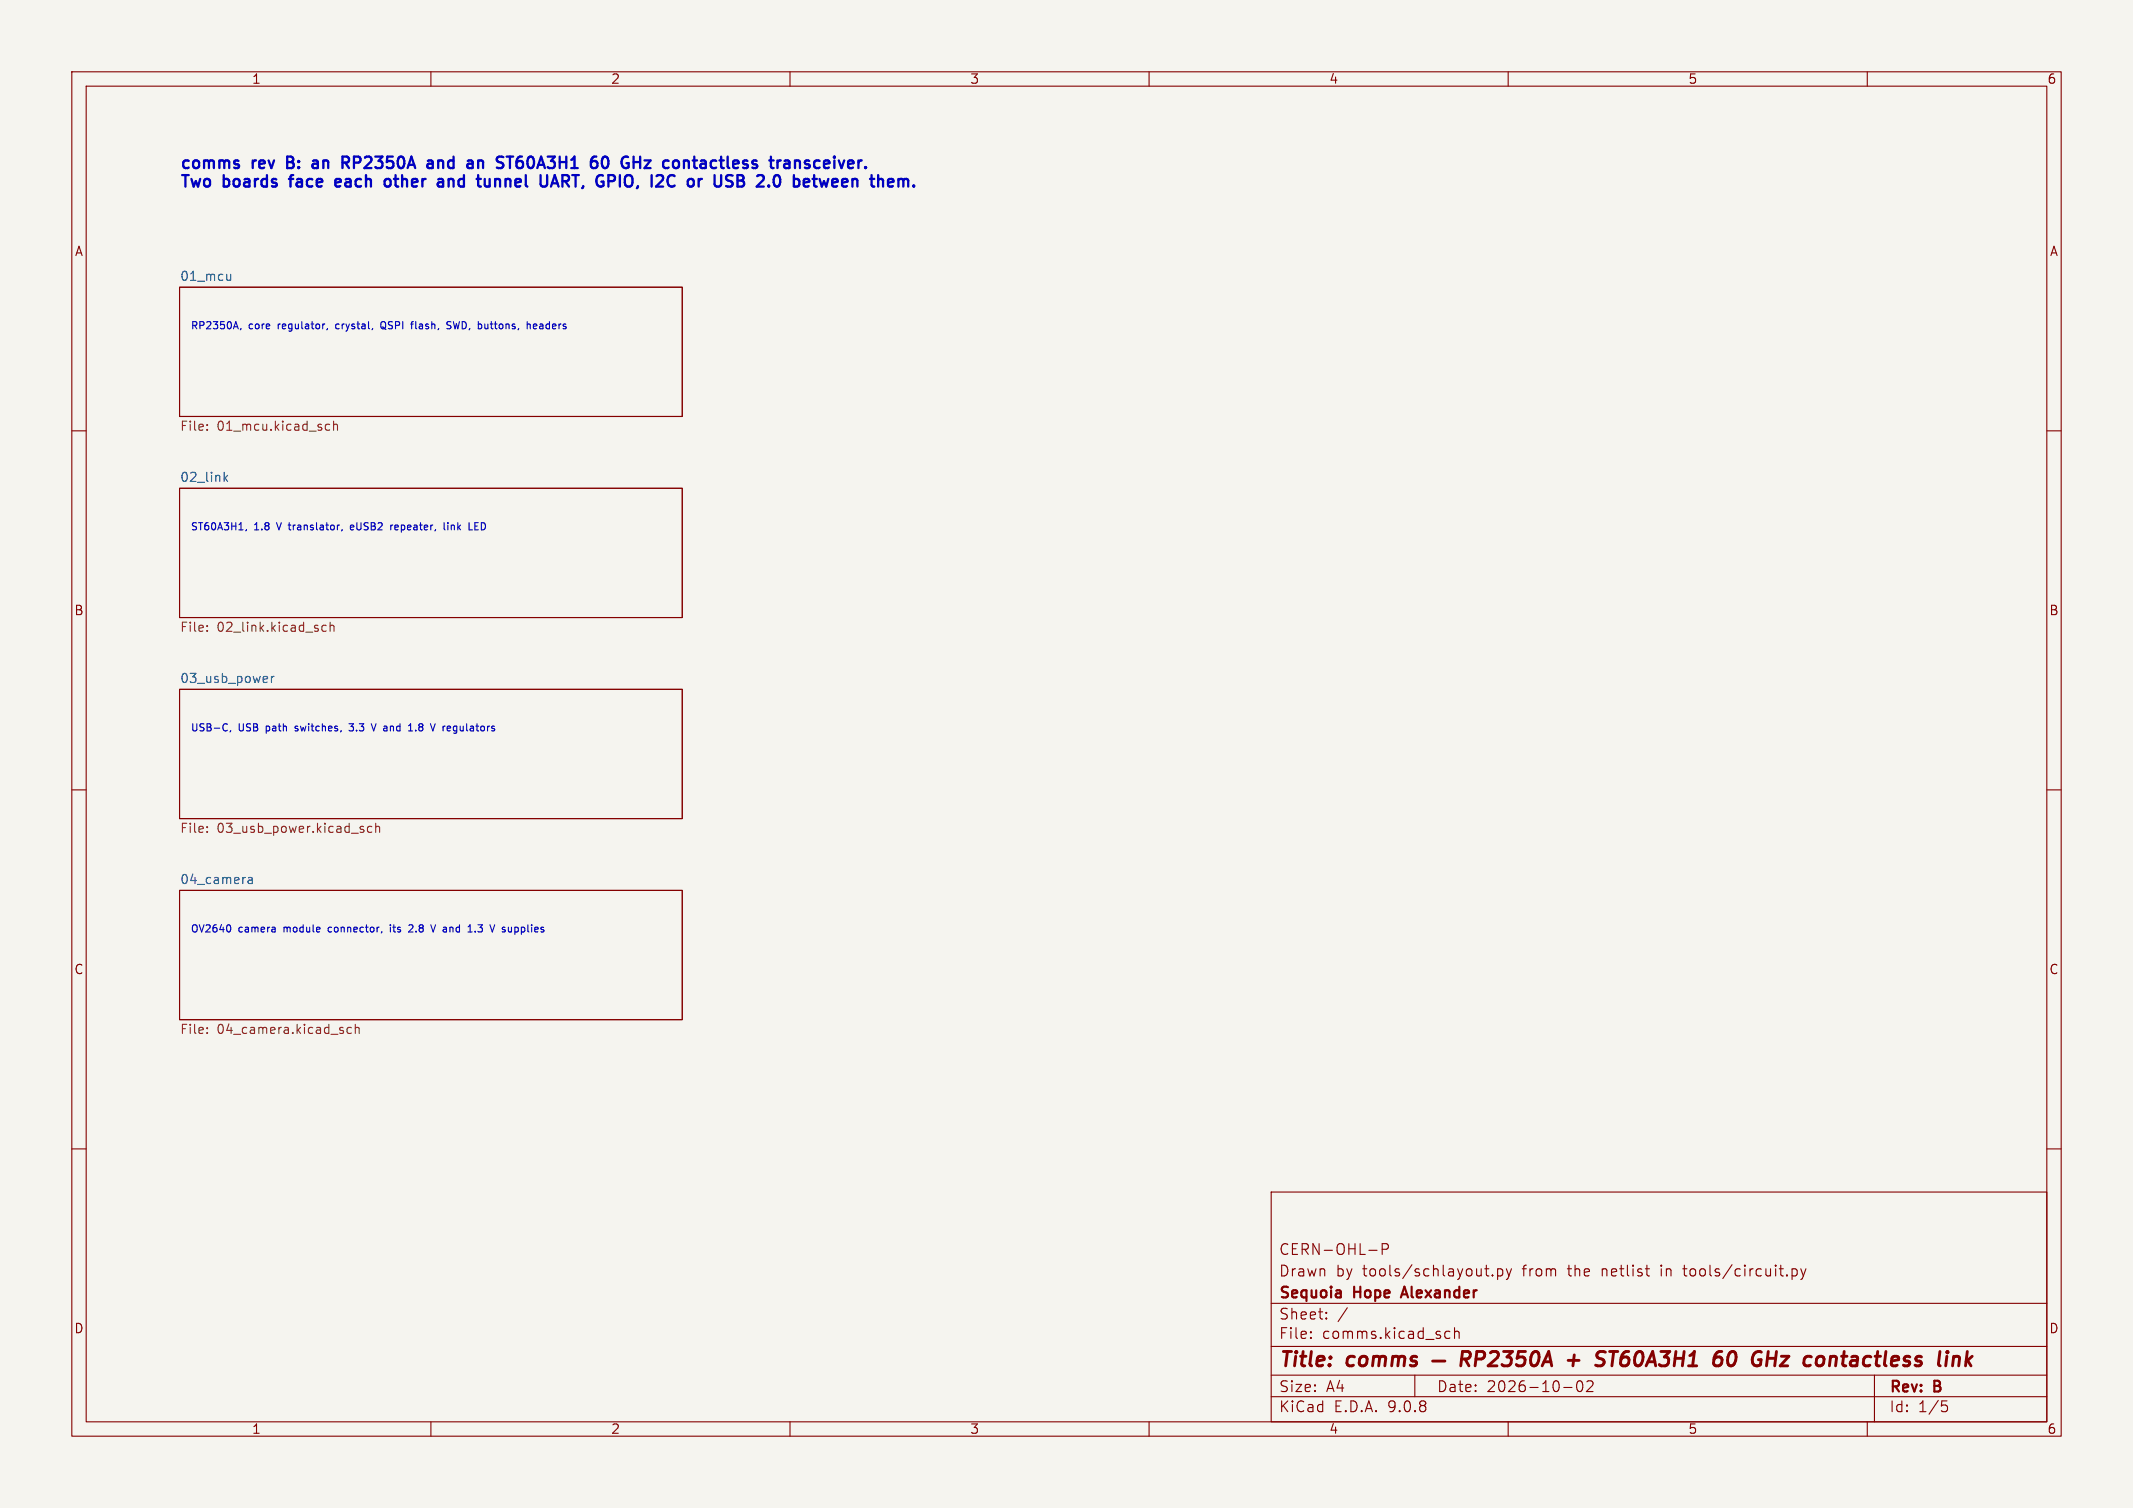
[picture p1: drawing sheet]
<svg xmlns="http://www.w3.org/2000/svg" width="297mm" height="210mm" viewBox="0 0 297 210" stroke-linecap="round" stroke-linejoin="round" font-family="sans-serif">
<path d="M0 0h297v210h-297z" fill="#f5f4ef" stroke="#f5f4ef" stroke-width=".14"/>
<g fill="none" stroke="#840000" stroke-width=".15">
<path d="M10 10h277v190h-277zM12 12h273v186h-273zM60 10v2M110 10v2M160 10v2M210 10v2M260 10v2M25 40h70v18h-70zM10 60h2M25 68h70v18h-70zM285 60h2M25 96h70v18h-70z"/>
<path d="M10 110h2M285 110h2M25 124h70v18h-70zM10 160h2M177 166h108v32h-108zM190.6 174.1h1.1M192.5 174h.5a.41 .41 0 0 0 .3-.4 .41 .41 0 0 0-.3-.4h-.5v1.5M206.7 176.7h.6M207 177.6l.3 .1M207.8 177.6h.1l-.1 .1M207.8 177.6h-.1l.1 .1M207.8 177.6v.1"/>
<path d="M208.5 176.8l.5-.1 .2 .3v.4l-.1 .2-.1 .1-.5-.1M208.5 176.7v1.5M209.7 176.7l.4 1M210.1 177.7l-.1 .4-.3 .1M210.5 176.7l-.4 1M229.1 176.7h.6M229.5 177.7h.2M234.3 176.7h.6M249.5 176.8l.5-.1 .2 .3v.4l-.1 .2-.1 .1-.5-.1M249.5 176.7v1.5M250.7 176.7l.4 1M251.1 177.7l-.1 .4-.3 .1"/>
<path d="M251.5 176.7l-.4 1M285 160h2M60 198v2M110 198v2M160 198v2M177 194.5h108M177 191.5h108M177 187.5h108M177 181.5h108M182.5 186.3h.1l-.1 .1M182.5 186.3v.1M182.5 185.5v.1"/>
<path d="M182.5 185.5h.1l-.1 .1M184.7 183.6v.1M184.7 183.6h-.1l.1 .1M184.7 182.8v.1M184.7 182.8h-.1l.1 .1M187.6 182.1l-1.3 2M197 191.5v3M201.2 186.3l.3 .1 .4-.1M201.9 185.5l-.4-.1-.3 .1M202.5 185.5a.37 .37 0 0 1 .7 .1v.8M202.5 184.9v1.5M210 198v2"/>
<path d="M217.7 193.2h1.2M219.7 192.4a.36 .36 0 0 1 .3-.1 .36 .36 0 0 1 .3 .3 .77 .77 0 0 1-.4 1.2 .91 .91 0 0 1-.2-1.4zM221 192.4l.2-.1 .5 .1a.41 .41 0 0 1 0 .5l-.8 .9h.9M260 198v2M261 191.5v6.5M270.4 195.1h.7M270.5 195.7h.4l.3 .3v.3l-.2 .2-.5 .1"/>
</g>
<g fill="none" stroke="#840000" stroke-width=".4">
<path d="M199.5 189.5h1.7M203.5 189.3h.8a.55 .55 0 0 0 .4-.5 .55 .55 0 0 0-.3-.6h-.8l-.2 2M204 189.3l.5 .9M205.5 189.3h.8a.55 .55 0 0 0 .4-.5 .55 .55 0 0 0-.3-.6h-.8l-.2 2M207.5 188.4l.3-.2h.5a.45 .45 0 0 1 .3 .6l-.1 .3-1.3 1.1h1.2M209.4 188.2h1.2l-.8 .8h.3l.3 .2v.6l-.1 .2-.3 .2h-.6l-.3-.2M212.4 188.2h-.9l-.3 1 .4-.2 .6 .1 .2 .3-.2 .6-.3 .2h-.5l-.3-.2M213.4 188.4a.46 .46 0 0 1 .5-.2 .46 .46 0 0 1 .4 .4 1.15 1.15 0 0 1-.8 1.6l-.2-.1a1.54 1.54 0 0 1 .1-1.7zM214.7 190.2l.9-2 .5 2M215 189.6h.9M218.3 189.4h1.6M219.2 188.7l-.2 1.5"/>
<path d="M223.5 188.3a.85 .85 0 0 0-1 .1l-.1 .2M224.1 188.2h1.2M224.7 188.2l-.3 2M240.9 188.4a.46 .46 0 0 1 .4-.2 .46 .46 0 0 1 .4 .4 1.15 1.15 0 0 1-.8 1.6l-.2-.1a1.54 1.54 0 0 1 .2-1.7zM246.1 189.2h1.1M247.4 188.2l-.3 2M248 188.9h1.1l-1.2 1.3h1M255.5 188.9l.1 .1 .1 .2-.1 1M273.9 188.2l-.2 2M274 189.4l.4 .8M274.6 188.9l-.8 .7"/>
</g>
<path d="M195.6 179.2l-.5 1.5M195.2 180.3h.7" fill="none" stroke="#840000" stroke-width=".3"/>
<path d="M32.1 38.2v.8M32.1 38.9l-.3 .1M31.3 66.6l.4 .4M31.7 66.2l-.5 .5M37.2 94.3l.1 .2-.6 .1M37.8 94.2v.8M38.2 94.2l-.3 .1-.1 .1M34.6 122.3h.5v.7M35.1 122.5l-.4 .1a.25 .25 0 0 0-.2 .2 .25 .25 0 0 0 .2 .2h.4" fill="none" stroke="#006464" stroke-width=".15"/>
<g fill="none" stroke="#725600" stroke-width=".15">
<path d="M28.8 59.1v.2M28.8 59.8v.1M45.4 59.8l.1 .1h.4M45.9 59.1h-.4l-.1 .1M46.4 59.2l.2-.1h.3l.1 .8M46.4 58.7v1.2M28.8 87.1v.2M28.8 87.8v.1M45.4 87.1h-.3l-.3 .2v.4l.1 .2h.5M46 87.2l.1-.1h.3l.1 .8M46 86.7v1.2M28.8 115.8v.1"/>
<path d="M28.8 115.1v.2M51.8 115.1h-.4l-.2 .2v.4l.1 .2h.5M52.3 115.2l.2-.1h.3l.1 .8M52.3 114.7v1.2M28.8 143.1v.2M28.8 143.8v.1M48.9 143.1h-.3l-.3 .2v.4l.1 .2h.5M49.5 143.2l.2-.1h.3v.8M49.5 142.7v1.2"/>
</g>
<g fill="none" stroke="#0000c2" stroke-width=".15">
<path d="M33.6 45.7l-.1 .2M45.1 45.1h.1M45.6 45.7l-.1 .2M46.8 45.2l-.1 .1 .1 .4M53.2 45.6h.2M53.5 44.8a.34 .34 0 0 0-.5 .3v.4a.34 .34 0 0 0 .5 .3M57.2 45.1h.4M57.5 44.8h.1M62.8 44.8h-.4l-.1 .1v.3l.4 .2 .1 .2-.2 .2-.4-.1M73.4 45.2l.2-.1 .2 .1v.6M73.4 44.8v1M74.7 45.3l-.1-.2h-.2l-.1 .2v.4h.4"/>
<path d="M74.7 45.4l-.4 .1M34.3 73.7l-.1 .2M47.2 73.1h.1M47.6 73.7v.2M49.1 73.1h-.2l-.1 .2v.4l.3 .1M49.3 73.4l-.5 .1M54.4 73.1v.7M54.7 73.1l-.3 .2M61.8 72.8v.8l.2 .2M62.4 72.8v.1M62.4 73.1v.7M65.3 73.8h.5"/>
<path d="M66.1 73.3h.4M66.6 72.8h-.5v1h.5M31.5 100.8l.1 .1M31.6 101.7l-.1 .1M32.1 101.7l-.1 .2M41.1 101.7l.1 .1M41.1 101.2v.2M48.6 100.8h.6l-.3 .4h.1M48.6 101.7l.4 .1M51.7 100.8l.3 1 .4-1M56.9 101.8h.6M57.9 101.7v.1"/>
<path d="M32 128.9l.1 .3-.1 .5M45.8 129.2l-.1 .1 .1 .4M53.2 129.7l-.1 .2M54.4 128.8v.1M54.4 129.1v.7M56.9 128.9l.4-.1 .2 .2M57.5 129.1l-.6 .7h.6M60 128.8l.3 1 .3-1M66.2 129.7v.1M66.6 128.8h.6M66.6 129.7h.1"/>
</g>
<g fill="none" stroke="#0000c2" stroke-width=".32">
<path d="M25.8 24.4v1.6M31.2 24.4v1.6M37.2 24.4v1.6M40 22.6h.5M40.8 22l-.3-.2h-.5v1.6h.6M43.6 23.3l.1 .1 .6-.1M43.6 22.4l.4-.1 .3 .3M44.3 22.7l-.7 .2M46.8 25l-.1 .1 .1 .8 .1 .1 .5-.1M47.5 25.3l-.8 .2M47.7 22.6h.6a.43 .43 0 0 0 .3-.4 .43 .43 0 0 0-.3-.4h-.6v1.6M48.1 22.6l.5 .8"/>
<path d="M50.1 22l-.2-.2h-.6v1.6M50.8 22l.2-.2h.4l.2 .2M51 24.4v1.6M52.3 21.8h.9l-.5 .6M54.3 25.1l.1 .6a.43 .43 0 0 1-.7 .2M54.7 21.8h-.8v.8M55.1 24.4v1.4M55.5 22a.37 .37 0 0 1 .6 0M56 24.4v1.6M56.8 23.4l.5-1.6 .5 1.6M60 22.3l.3 .3v.8M60.3 23.3l-.6 .1"/>
<path d="M60.3 22.7l-.6 .1M61 22.3v1.1M61.5 22.3h-.3l-.2 .2M62.5 24.9v1.1M63.2 21.8v1.6M64.6 24.4v1.6M66.6 24.4v1.4M66.7 22.4l.1-.1 .4 .1 .1 1M68.9 24.9v1.1M70.1 21.9l-.6-.1a.39 .39 0 0 0-.3 .6M70.5 21.8h1M71 21.8v1.6"/>
<path d="M72.5 22.4h-.3l-.3 .3M72.7 21.8a.63 .63 0 0 0-.8 .7l.1 .8 .2 .1h.3M73.2 24.4v1.4M73.6 22a.37 .37 0 0 1 .6 0M74.8 23.4l.5-1.6 .6 1.6M75.3 24.4v1.3M76.2 24.4v1.3M76.3 21.8h.9l-.5 .6M76.7 26l.5-1.6 .6 1.6M76.9 25.5h.7M77.9 21.8v1.6M78.3 24.4v1.6"/>
<path d="M78.3 25.2h.6M78.8 21.8v1.6M79.8 22l.2-.2v1.6M80.1 24.4v1.6M83 21.8h-.3l-.2 .2M84 22a.38 .38 0 0 1 .3-.2 .38 .38 0 0 1 .3 .3 1.25 1.25 0 0 1-.1 1.2M85.6 24.5l-.3-.1h-.6v1.6M86.3 24.4v1.6M87.5 21.9a.58 .58 0 0 0-.8 .1M88.2 21.8v1.6M89.1 21.8v1.6M89.7 22.3h.9l-.9 1.1h.9"/>
<path d="M90.7 24.4v1.6M96.4 22.3h.7M96.7 21.8v1.4M96.9 23.4h.2M99.5 24.4v1.3M100.4 21.8v1.4M100.4 24.4v1.3l-.1 .2-.5 .1M101.3 21.8v1.4M102.7 24.4v1.6M107.3 21.8v1.4M110.5 24.4v1.6M111.2 22.3l.2 .3v.8"/>
<path d="M112.7 22.4l-.4-.1-.2 .3v.2l.6 .2 .1 .1-.1 .2-.2 .1-.4-.1M113.4 24.4v1.4M116.2 21.8l-.1 .1 .1 .1M116.2 21.8l.1 .1-.1 .1M116.2 21.8v.2M116.6 25.9l-.5 .1M116.6 25v.3l-.7 .2M117.3 25l-.1 .8 .3 .2h.3M118 25.3l-.8 .2M121.4 24.4v1.4M122.3 24.4v1.6"/>
</g>
<g font-size="2.8" fill="#840000">
<text x="178" y="190.9">Title:</text>
<text x="187.7" y="190.9">comms</text>
<text x="220.7" y="190.9">+</text>
<text x="225.5" y="190.9">ST60A3H1</text>
<text x="242.7" y="190.9">60</text>
<text x="248.8" y="190.9">GHz</text>
<text x="256.9" y="190.9">contactless</text>
</g>
<g font-size="2.2" fill="#0000c2">
<text x="25" y="24.3">comms</text>
<text x="25" y="26.9">Two</text>
<text x="31.2" y="26.9">boards</text>
<text x="35.2" y="24.3">rev</text>
<text x="40.7" y="24.3">B:</text>
<text x="41.1" y="26.9">face</text>
<text x="44.9" y="24.3">an</text>
<text x="48.1" y="26.9">each</text>
<text x="49.7" y="24.3">RP2350A</text>
<text x="55.6" y="26.9">other</text>
<text x="62.2" y="24.3">and</text>
<text x="63.6" y="26.9">and</text>
<text x="68.4" y="24.3">an</text>
<text x="69.8" y="26.9">tunnel</text>
<text x="73.1" y="24.3">ST60A3H1</text>
<text x="79.2" y="26.9">UART,</text>
<text x="86.9" y="24.3">60</text>
<text x="87.6" y="26.9">GPIO,</text>
<text x="91.8" y="24.3">GHz</text>
<text x="95.9" y="26.9">I2C</text>
<text x="98.2" y="24.3">contactless</text>
<text x="101.6" y="26.9">or</text>
<text x="105.9" y="26.9">USB</text>
<text x="112.6" y="26.9">2.0</text>
<text x="113.8" y="24.3">transceiver.</text>
<text x="118.3" y="26.9">between</text>
</g>
<g font-size="2.1" fill="#840000">
<text x="178" y="178">Drawn</text>
<text x="178" y="175">CERN-OHL-P</text>
<text x="186" y="178">by</text>
<text x="189.8" y="178">tools/schlayout.py</text>
<text x="212.2" y="178">from</text>
<text x="218.6" y="178">the</text>
<text x="223.4" y="178">netlist</text>
<text x="231.8" y="178">in</text>
<text x="235.2" y="178">tools/circuit.py</text>
<text x="178" y="184">Sheet:</text>
<text x="178" y="181.2">Sequoia</text>
<text x="188.6" y="181.2">Hope</text>
<text x="195.9" y="181.2">Alexander</text>
<text x="178" y="186.7">File:</text>
<text x="184.1" y="186.7">comms.kicad_sch</text>
<text x="178" y="196.9">KiCad</text>
<text x="178" y="194.1">Size:</text>
<text x="184.7" y="194.1">A4</text>
<text x="185.7" y="196.9">E.D.A.</text>
<text x="193.3" y="196.9">9.0.8</text>
<text x="200" y="194.1">Date:</text>
<text x="207" y="194.1">2026-10-02</text>
<text x="263" y="194.3">Rev:</text>
<text x="263" y="196.9">Id:</text>
<text x="267.1" y="196.9">1/5</text>
<text x="269.4" y="194.3">B</text>
</g>
<g font-size="1.8" fill="#840000">
<text x="35" y="11.9">1</text>
<text x="85" y="11.9">2</text>
<text x="135" y="11.9">3</text>
<text x="185" y="11.9">4</text>
<text x="235" y="11.9">5</text>
<text x="285" y="11.9">6</text>
<text x="10.3" y="35.9">A</text>
<text x="285.3" y="35.9">A</text>
<text x="10.3" y="85.9">B</text>
<text x="285.3" y="85.9">B</text>
<text x="10.3" y="135.9">C</text>
<text x="285.3" y="135.9">C</text>
<text x="10.3" y="185.9">D</text>
<text x="285.3" y="185.9">D</text>
<text x="35" y="199.9">1</text>
<text x="85" y="199.9">2</text>
<text x="135" y="199.9">3</text>
<text x="185" y="199.9">4</text>
<text x="235" y="199.9">5</text>
<text x="285" y="199.9">6</text>
</g>
<g font-size="1.8" fill="#006464">
<text x="25" y="39.2">01_mcu</text>
<text x="25" y="67.2">02_link</text>
<text x="25" y="95.2">03_usb_power</text>
<text x="25" y="123.2">04_camera</text>
</g>
<g font-size="1.8" fill="#725600">
<text x="25" y="60.3">File:</text>
<text x="30.2" y="60.3">01_mcu.kicad_sch</text>
<text x="25" y="88.3">File:</text>
<text x="30.2" y="88.3">02_link.kicad_sch</text>
<text x="25" y="116.3">File:</text>
<text x="30.2" y="116.3">03_usb_power.kicad_sch</text>
<text x="25" y="144.3">File:</text>
<text x="30.2" y="144.3">04_camera.kicad_sch</text>
</g>
<g font-size="1.4" fill="#0000c2">
<text x="26.5" y="46.2">RP2350A,</text>
<text x="34.7" y="46.2">core</text>
<text x="38.9" y="46.2">regulator,</text>
<text x="47.2" y="46.2">crystal,</text>
<text x="53.8" y="46.2">QSPI</text>
<text x="58.3" y="46.2">flash,</text>
<text x="63.5" y="46.2">SWD, buttons,</text>
<text x="75.1" y="46.2">headers</text>
<text x="26.5" y="74.2">ST60A3H1,</text>
<text x="35.4" y="74.2">1.8</text>
<text x="38.8" y="74.2">V translator,</text>
<text x="49.5" y="74.2">eUSB2</text>
<text x="55.4" y="74.2">repeater,</text>
<text x="63" y="74.2">link</text>
<text x="66.8" y="74.2">LED</text>
<text x="26.5" y="102.2">USB-C,</text>
<text x="33.2" y="102.2">USB</text>
<text x="37.3" y="102.2">path</text>
<text x="41.6" y="102.2">switches,</text>
<text x="49.4" y="102.2">3.3</text>
<text x="52.8" y="102.2">V and</text>
<text x="58.4" y="102.2">1.8</text>
<text x="61.8" y="102.2">V regulators</text>
<text x="26.5" y="130.2">OV2640</text>
<text x="33.2" y="130.2">camera</text>
<text x="39.7" y="130.2">module</text>
<text x="46.2" y="130.2">connector,</text>
<text x="55.1" y="130.2">its</text>
<text x="57.9" y="130.2">2.8</text>
<text x="61.3" y="130.2">V and</text>
<text x="66.9" y="130.2">1.3</text>
<text x="70.3" y="130.2">V supplies</text>
</g>
</svg>
